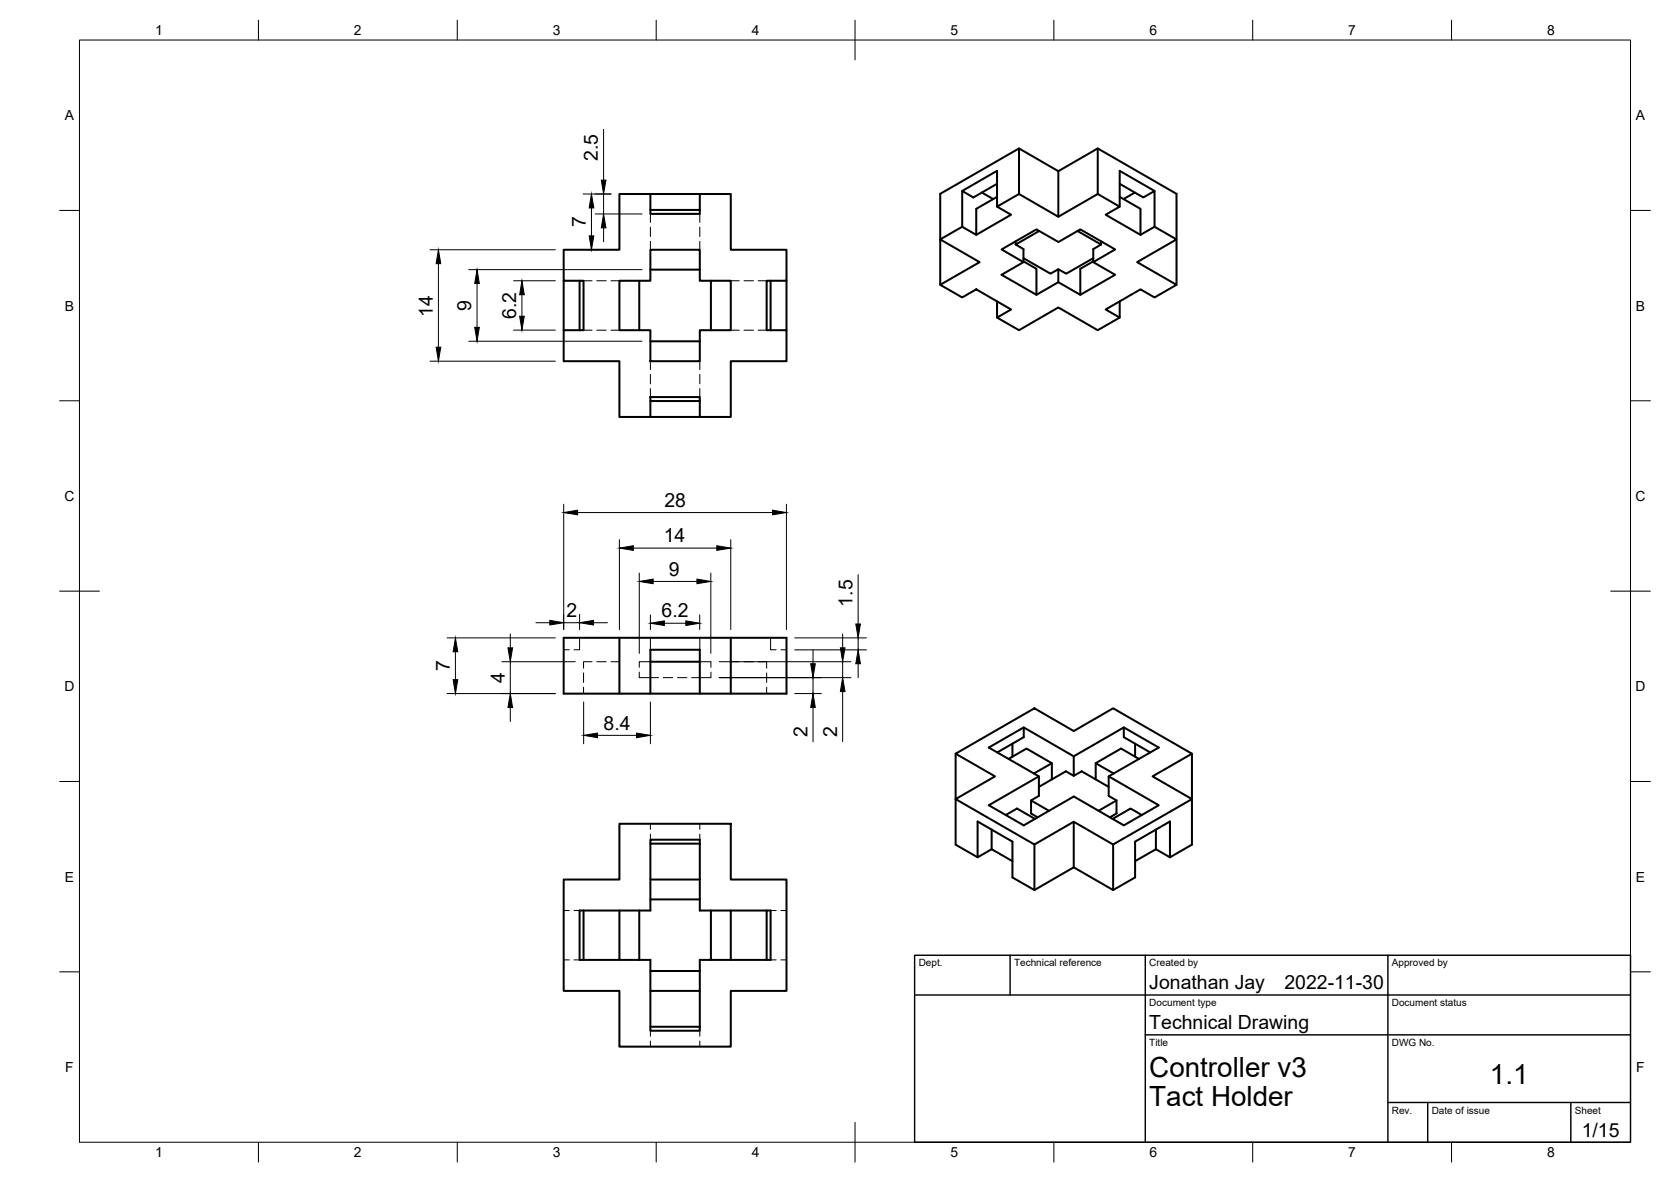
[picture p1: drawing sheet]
<svg xmlns="http://www.w3.org/2000/svg" width="420mm" height="297mm" viewBox="0 0 420 297" stroke-linecap="round" stroke-linejoin="round" font-family="sans-serif">
<!-- layer: Visible -->
<g fill="none" stroke="#000" stroke-width=".51">
<path d="M256.2 37.3v11.5M276 37.3v11.5M155.7 48.8h7.8v4.9h12.5v-4.9h7.7v14h14.1v7.8h-5v12.4h5v7.8h-14.1v14h-7.7v-5h-12.5v5h-7.8v-14h-14v-7.8h5v-12.4h-5v-7.8h14zM163.5 52.8h12.5M163.5 48.8h12.5M241.9 48l8.8-5.1v9M246.9 48.4l2.8 1.6M250.7 46.2l-5.9 3.4-2.9-1.6v9M250.7 49.5l-5.2 3v6.5M261.3 58l-5.9 3.5 1.9 1.1v3.3M266.1 43v11.5M270.9 58l6 3.5-2 1.1v3.3"/>
<path d="M281.5 49.5l5.3 3v6.5M281.5 46.2l6 3.4 2.8-1.6v9M285.3 48.4l-2.8 1.6M290.3 48l-8.8-5.1v9M141.7 70.6v12.4M145.7 70.6v12.4M155.7 70.6h7.8v-7.8h12.5v7.8h7.7v12.4h-7.7v7.8h-12.5v-7.8h-7.8zM160.7 70.6v12.4M163.5 67.8h12.5M178.8 70.6v12.4M193.8 70.6v12.4M197.8 70.6v12.4"/>
<path d="M236.4 60.2l5.5-3.2 3.6 2 8.7-5-3.5-2.1 5.5-3.1 9.9 5.7 9.9-5.7 5.5 3.1-3.5 2.1 8.8 5 3.5-2 5.5 3.2-9.9 5.7 9.9 5.7-5.5 3.1-3.5-2-8.8 5.1 3.5 2-5.5 3.2-9.9-5.7-9.9 5.7-5.5-3.2 3.5-2-8.7-5.1-3.6 2-5.5-3.1 9.9-5.7zM236.4 71.6v-22.9l19.8-11.4 9.9 5.7 9.9-5.7 19.8 11.4v22.9M250.7 75.7v4.1M251.8 62.7l8.8-5.1 5.5 3.2 5.5-3.2 8.8 5.1-5.5 3.2 5.5 3.2-8.8 5-5.5-3.2-5.5 3.2-8.8-5 5.5-3.2zM255.4 60.6v.9M257.3 64.9l6.8 3.9 2-1.1v3.2M257.3 65.7l3.3 1.8v6.6M274.9 64.9l-6.8 3.9-2-1.1M274.9 65.7l-3.3 1.8v6.6M276.9 60.6v.9M281.5 75.7v4.1M163.5 85.8h12.5"/>
<path d="M163.5 100.8h12.5M163.5 104.8h12.5M141.7 160.3h56.1v14h-56.1zM155.7 160.3v14M163.5 166.3h12.5M163.5 174.3v-11h12.5v11M183.7 160.3v14M240.3 189.4v22.9l5.5 3.1 3.5-2 5.3 3M240.3 189.4l19.8-11.4 9.9 5.7 9.9-5.7 19.8 11.4-9.9 5.7 9.9 5.7-19.8 11.4-9.9-5.7-9.9 5.7-19.8-11.4 9.9-5.7zM250.8 189.1l6.6-3.8v-2.5l12.6 7.3M253.6 190.7l4.5-2.6 6.4 3.7M254.6 186.9v3.3"/>
<path d="M257.4 182.8l-8.8 5.1 12.6 7.2v4.9l-2 1.2v3.2l1.7 1M260 194.4l4.5-2.6v4.1M261.2 195.1l-12.6 7.3 8.8 5 12.6-7.2 12.6 7.2 8.8-5-12.6-7.3M270 195l-2-1.2-6.8 3.9M275.5 191.8l4.5 2.6M282.6 182.8l8.8 5.1-12.6 7.2v4.9l1.9 1.2M285.4 186.9v3.3M286.4 190.7l-4.5-2.6-6.4 3.7v4.1M289.2 189.1l-6.6-3.8v-2.5l-12.6 7.3v4.9l2-1.2 6.8 3.9M299.7 189.4v22.9l-5.5 3.1-3.6-2-5.2 3M155.7 207h28v14h14.1v28h-14.1v14h-28v-14h-14v-28h14zM163.5 211h12.5v17.8h17.8v12.4h-17.8v17.8h-12.5v-17.8h-17.8v-12.4h17.8z"/>
<path d="M163.5 212h12.5M245.8 215.4v-9l8.8 5.1v9l5.5 3.2 9.9-5.7 9.9 5.7 5.5-3.2v-9l8.8-5.1v9M249.3 208.5v4.9M252.9 204.8l2.8-1.6 4.5 2.6M259.2 201.2l4.6 2.6M260.1 212.2v11.5M270 206.5v11.5M276.2 203.8l4.5-2.6v3.2l-1.6 1M279.9 212.2v11.5M287.1 204.8l-2.8-1.6-4.5 2.6M290.6 208.5v4.9M146.7 228.8v12.4"/>
<path d="M155.7 228.8v12.4M160.7 228.8v12.4M163.5 226h12.5M163.5 221h12.5M178.8 228.8v12.4M183.7 228.8v12.4M192.8 228.8v12.4M163.5 244h12.5M163.5 249h12.5M163.5 258h12.5"/>
</g>
<!-- layer: Hidden -->
<g fill="none" stroke="#000" stroke-width=".25">
<path d="M163.5 53.7v2.2M163.5 57.1v2.3M176 53.7v2.2M176 57.1v2.3M146.7 70.6h2.2M150.1 70.6h2.3M153.6 70.6h2.1M163.5 60.6v2.2M176 60.6v2.2M183.7 70.6h2.2M187.1 70.6h2.3M190.6 70.6h2.2"/>
<path d="M146.7 83h2.2M150.1 83h2.3M153.6 83h2.1M163.5 90.8v2.1M163.5 94.1v2.4M163.5 97.6v2.2M176 90.8v2.1M176 94.1v2.4M176 97.6v2.2M183.7 83h2.2M187.1 83h2.3M190.6 83h2.2"/>
<path d="M141.7 163.3h1.4M145.7 160.3v3h-1.4M146.7 169.1v2.4M146.7 172.7v1.6M148.9 166.3h-2.2v1.6M150.1 166.3h2.3M153.6 166.3h2.1M160.7 168.9v1.4h4.9M163.5 166.3h-2.8v1.4M163.5 160.3v3M166.8 170.3h2.3M170.3 170.3h2.4"/>
<path d="M176 166.3h2.8v1.4M176 160.3v3M178.8 168.9v1.4h-4.9M183.7 166.3h2.2M187.1 166.3h2.3M190.6 166.3h2.2v1.6M192.8 169.1v2.4M192.8 172.7v1.6M193.8 160.3v3h1.4M196.4 163.3h1.4M163.5 207v1.4M163.5 209.6v1.4"/>
<path d="M176 207v1.4M176 209.6v1.4M141.7 228.8h1.4M144.3 228.8h1.4M193.8 228.8h1.4M196.4 228.8h1.4M141.7 241.2h1.4M144.3 241.2h1.4M163.5 259v1.4M176 259v1.4M193.8 241.2h1.4M196.4 241.2h1.4"/>
<path d="M163.5 261.6v1.4M176 261.6v1.4"/>
</g>
<!-- layer: BORDER -->
<g fill="none" stroke="#000" stroke-width=".25">
<path d="M20 10.1h390v276.9h-390zM65 5.1v5M115 5.1v5M165 5.1v5M215 5.1v10M265 5.1v5M315 5.1v5M365 5.1v5M15 52.9h5M410 52.9h5M15 100.7h5M410 100.7h5"/>
<path d="M15 148.6h10M405 148.6h10M15 196.4h5M410 196.4h5M15 244.2h5M410 244.2h5M65 287v5M115 287v5M165 287v5M215 282.1v9.9M265 287v5M315 287v5"/>
<path d="M365 287v5"/>
</g>
<!-- layer: TITLEBLOCK -->
<path d="M230 240.1h180v46.9h-180zM230 250h180M254 240.1v9.9M288 240.1v46.9M349 240.1v46.9M288 260.1h122M349 277.1h61M359 277.1v9.9M395 277.1v9.9" fill="none" stroke="#000" stroke-width=".36"/>
<!-- layer: FD_Dimensions -->
<g fill="none" stroke="#000" stroke-width=".25">
<path d="M151.8 32.5v12.8M146.6 48.8h7M148.7 52.3v7M149.7 53.8h11.7M151.8 48.8v5M151.8 57.3v3.5M108.1 62.8h31.5M110.2 66.3v21M117.9 67.8h43.5M120 71.3v11M129.1 70.6h10.5M131.2 74.1v5.4"/>
<path d="M108.1 90.8h31.5M117.9 85.8h43.5M129.1 83h10.5M141.7 126.7v31.5M145.2 128.8h49M155.7 135.6v22.6M159.2 137.7h21M183.7 135.6v22.6M197.7 126.7v31.5M128.3 159.3v3.5M134.7 156.5h3.5M141.7 156.5h4"/>
<path d="M145.7 154.4v3.8M149.2 156.5h3.5M160.7 144v20.2M163.5 154.5v3.7M164.2 146.1h11M167 156.6h5.4M175.9 154.5v3.7M178.7 144v20.2M211.9 159.3v3.5M215.8 144.4v12.4M112.4 160.3h27.2M112.4 174.3h27.2"/>
<path d="M114.5 163.8v7M126.2 166.3h18.4M128.3 166.3v8M128.3 177.8v3.5M146.7 176.4v10.5M163.5 176.4v10.5M180.8 170.3h33.2M180.8 166.3h33.2M199.8 163.3h18.1M199.8 160.3h18.1M199.8 174.3h6.7M204.4 163.3v3.5"/>
<path d="M204.4 170.3v4M204.4 177.8v8.6M211.9 166.3v4M211.9 173.8v12.6M215.8 160.3v3M215.8 166.8v3.5M150.2 184.8h9.8"/>
</g>
<g fill="#000" stroke="#000" stroke-width=".25">
<path d="M148.1 59.3h1.2l-.6 3.5zM148.7 48.8l.6 3.5h-1.2zM151.8 53.8l.6 3.5h-1.2zM151.2 45.3h1.2l-.6 3.5zM110.2 62.8l.6 3.5h-1.1zM120 67.8l.5 3.5h-1.1zM131.2 70.6l.6 3.5h-1.1zM130.7 79.5h1.1l-.6 3.5zM109.7 87.3h1.1l-.6 3.5zM119.4 82.3h1.1l-.5 3.5zM141.7 128.8l3.5-.6v1.2zM155.7 137.7l3.5-.6v1.2z"/>
<path d="M180.2 137.1l3.5 .6-3.5 .6zM194.2 128.2l3.5 .6-3.5 .6zM138.2 155.9l3.5 .6-3.5 .6zM145.7 156.5l3.5-.6v1.2zM160.7 146.1l3.5-.6v1.2zM163.5 156.6l3.5-.6v1.2zM172.4 156l3.5 .6-3.5 .6zM175.2 145.5l3.5 .6-3.5 .6zM215.2 156.8h1.1l-.5 3.5zM113.9 170.8h1.2l-.6 3.5zM114.5 160.3l.6 3.5h-1.2zM127.7 162.8h1.2l-.6 3.5z"/>
<path d="M128.3 174.3l.6 3.5h-1.2zM203.8 166.8h1.2l-.6 3.5zM204.4 174.3l.6 3.5h-1.2zM211.3 162.8h1.2l-.6 3.5zM211.9 170.3l.6 3.5h-1.2zM215.8 163.3l.5 3.5h-1.1zM146.7 184.8l3.5-.6v1.2zM160 184.2l3.5 .6-3.5 .6z"/>
</g>
<g font-size="7">
<text x="289" y="270.6">Controller v3</text>
<text x="374.6" y="272.3">1.1</text>
<text x="289" y="278.1">Tact Holder</text>
</g>
<g font-size="4.9">
<text x="150.3" y="40.5" transform="rotate(-90 150.3 40.5)">2.5</text>
<text x="147.3" y="57.1" transform="rotate(-90 147.3 57.1)">7</text>
<text x="108.8" y="79.6" transform="rotate(-90 108.8 79.6)">14</text>
<text x="118.5" y="78.1" transform="rotate(-90 118.5 78.1)">9</text>
<text x="129.8" y="80.1" transform="rotate(-90 129.8 80.1)">6.2</text>
<text x="167" y="127.3">28</text>
<text x="166.9" y="136.3">14</text>
<text x="168.1" y="144.7">9</text>
<text x="142.4" y="155.1">2</text>
<text x="166.4" y="155.2">6.2</text>
<text x="214.3" y="152.4" transform="rotate(-90 214.3 152.4)">1.5</text>
<text x="113.1" y="168.7" transform="rotate(-90 113.1 168.7)">7</text>
<text x="126.9" y="171.6" transform="rotate(-90 126.9 171.6)">4</text>
<text x="151.8" y="183.3">8.4</text>
<text x="203" y="185.2" transform="rotate(-90 203 185.2)">2</text>
<text x="210.5" y="185.1" transform="rotate(-90 210.5 185.1)">2</text>
<text x="289" y="248.5">Jonathan Jay</text>
<text x="323" y="248.5">2022-11-30</text>
<text x="289" y="258.6">Technical Drawing</text>
<text x="397.7" y="285.7">1/15</text>
</g>
<g font-size="3.5">
<text x="39" y="8.8">1</text>
<text x="89" y="8.8">2</text>
<text x="139" y="8.8">3</text>
<text x="189" y="8.8">4</text>
<text x="239" y="8.8">5</text>
<text x="289" y="8.8">6</text>
<text x="339" y="8.8">7</text>
<text x="389" y="8.8">8</text>
<text x="16.3" y="30.2">A</text>
<text x="411.3" y="30.2">A</text>
<text x="16.3" y="78">B</text>
<text x="411.3" y="78">B</text>
<text x="16.2" y="125.9">C</text>
<text x="411.2" y="125.9">C</text>
<text x="16.2" y="173.7">D</text>
<text x="411.2" y="173.7">D</text>
<text x="16.3" y="221.6">E</text>
<text x="411.3" y="221.6">E</text>
<text x="16.4" y="269.4">F</text>
<text x="411.4" y="269.4">F</text>
<text x="39" y="290.8">1</text>
<text x="89" y="290.8">2</text>
<text x="139" y="290.8">3</text>
<text x="189" y="290.8">4</text>
<text x="239" y="290.8">5</text>
<text x="289" y="290.8">6</text>
<text x="339" y="290.8">7</text>
<text x="389" y="290.8">8</text>
</g>
<g font-size="2.5">
<text x="231" y="242.9">Dept.</text>
<text x="255" y="242.9">Technical reference</text>
<text x="289" y="242.9">Created by</text>
<text x="350" y="242.9">Approved by</text>
<text x="289" y="252.8">Document type</text>
<text x="350" y="252.8">Document status</text>
<text x="289" y="262.9">Title</text>
<text x="350" y="262.9">DWG No.</text>
<text x="350" y="279.9">Rev.</text>
<text x="360" y="279.9">Date of issue</text>
<text x="396" y="279.9">Sheet</text>
</g>
</svg>
